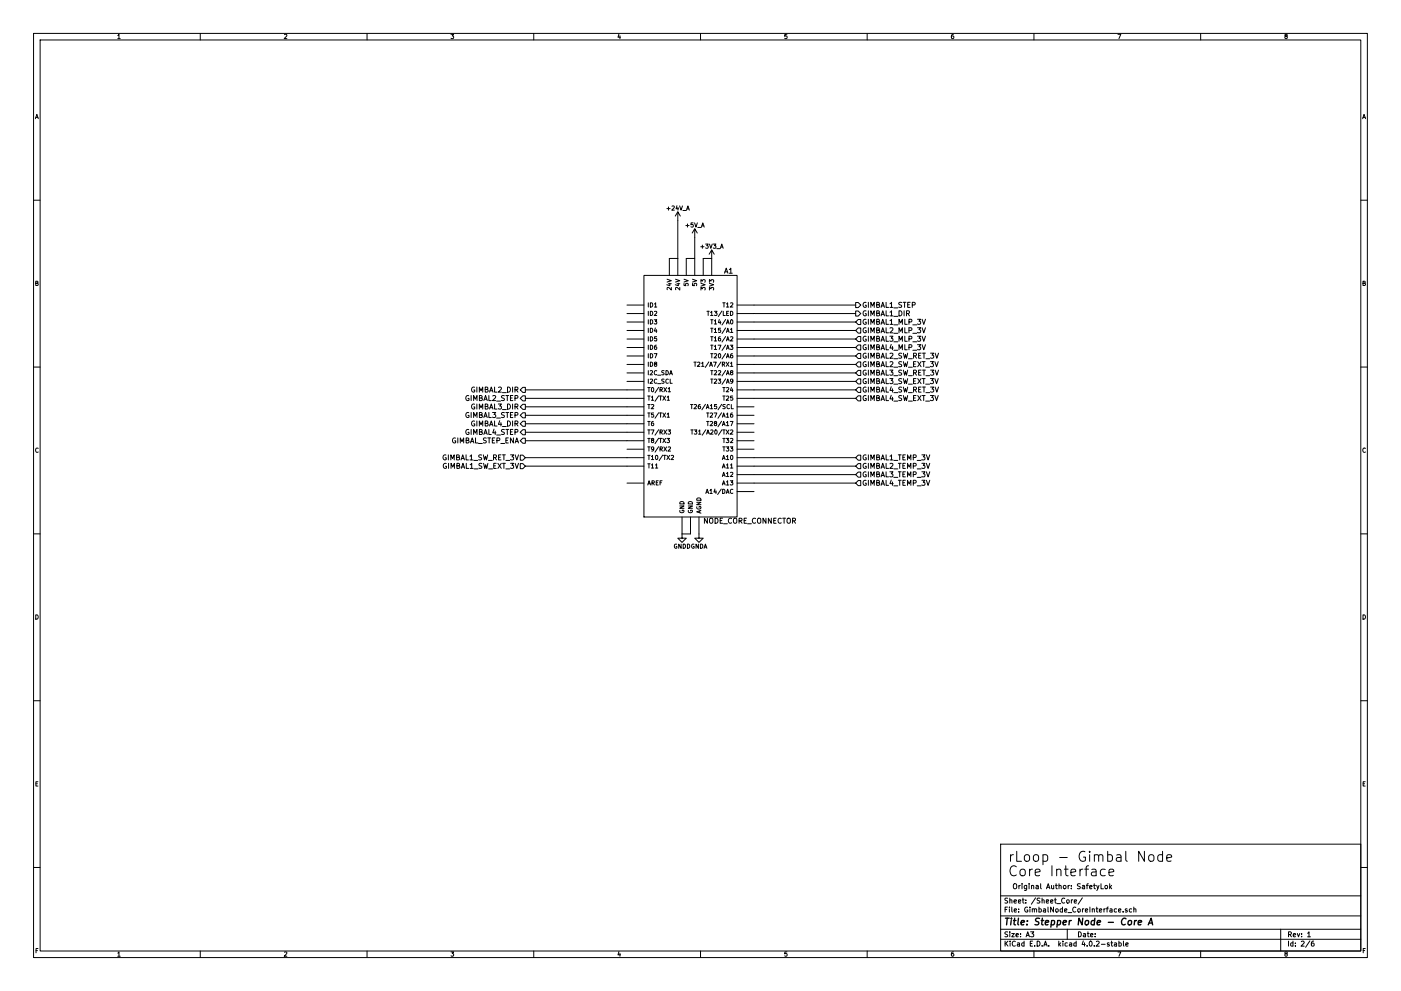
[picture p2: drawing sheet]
EESchema Schematic File Version 2
LIBS:power
LIBS:device
LIBS:transistors
LIBS:conn
LIBS:linear
LIBS:regul
LIBS:74xx
LIBS:cmos4000
LIBS:adc-dac
LIBS:memory
LIBS:xilinx
LIBS:microcontrollers
LIBS:dsp
LIBS:microchip
LIBS:analog_switches
LIBS:motorola
LIBS:texas
LIBS:intel
LIBS:audio
LIBS:interface
LIBS:digital-audio
LIBS:philips
LIBS:display
LIBS:cypress
LIBS:siliconi
LIBS:opto
LIBS:atmel
LIBS:contrib
LIBS:valves
LIBS:rloop
LIBS:GimbalNode-cache
EELAYER 25 0
EELAYER END
$Descr A3 16535 11693
encoding utf-8
Sheet 2 6
Title "Stepper Node - Core A"
Date ""
Rev "1"
Comp ""
Comment1 ""
Comment2 ""
Comment3 ""
Comment4 ""
$EndDescr
Text Notes 11900 10350 0    118  ~ 0
rLoop - Gimbal Node\nCore Interface
Text Notes 11950 10500 0    60   ~ 0
Original Author: SafetyLok
Text HLabel 6200 4600 0    60   Output ~ 0
GIMBAL2_DIR
Text HLabel 6200 4700 0    60   Output ~ 0
GIMBAL2_STEP
Text HLabel 6200 4800 0    60   Output ~ 0
GIMBAL3_DIR
Text HLabel 6200 4900 0    60   Output ~ 0
GIMBAL3_STEP
Text HLabel 6200 5000 0    60   Output ~ 0
GIMBAL4_DIR
Text HLabel 6200 5100 0    60   Output ~ 0
GIMBAL4_STEP
Text HLabel 6200 5200 0    60   Output ~ 0
GIMBAL_STEP_ENA
$Comp
L +3V3_A #PWR4
U 1 1
P 8400 3050
F 0 "#PWR4" H 8400 2900 50  0001 C CNN
F 1 "+3V3_A" H 8400 3190 50  0000 C CNN
F 2 "" H 8400 3050 60  0000 C CNN
F 3 "" H 8400 3050 60  0000 C CNN
	1    8400 3050
	1    0    0    -1  
$EndComp
$Comp
L +5V_A #PWR2
U 1 1
P 8200 2800
F 0 "#PWR2" H 8200 2650 50  0001 C CNN
F 1 "+5V_A" H 8200 2940 50  0000 C CNN
F 2 "" H 8200 2800 60  0000 C CNN
F 3 "" H 8200 2800 60  0000 C CNN
	1    8200 2800
	1    0    0    -1  
$EndComp
$Comp
L +24V_A #PWR1
U 1 1
P 8000 2600
F 0 "#PWR1" H 8000 2450 50  0001 C CNN
F 1 "+24V_A" H 8000 2740 50  0000 C CNN
F 2 "" H 8000 2600 60  0000 C CNN
F 3 "" H 8000 2600 60  0000 C CNN
	1    8000 2600
	1    0    0    -1  
$EndComp
Wire Wire Line
	8000 2600 8000 3050
Wire Wire Line
	8000 3050 7900 3050
Wire Wire Line
	8200 2800 8200 3050
Wire Wire Line
	8200 3050 8100 3050
Wire Wire Line
	8300 3050 8400 3050
$Comp
L GNDD #PWR3
U 1 1
P 8250 6300
F 0 "#PWR3" H 8250 6050 50  0001 C CNN
F 1 "GNDD" H 8250 6150 50  0000 C CNN
F 2 "" H 8250 6300 50  0000 C CNN
F 3 "" H 8250 6300 50  0000 C CNN
	1    8250 6300
	1    0    0    -1  
$EndComp
Wire Wire Line
	8050 6300 8250 6300
Wire Wire Line
	7400 4600 6200 4600
Wire Wire Line
	7400 4700 6200 4700
Wire Wire Line
	7400 4800 6200 4800
Wire Wire Line
	7400 5500 6200 5500
Wire Wire Line
	10100 3600 8900 3600
Wire Wire Line
	10100 3700 8900 3700
Wire Wire Line
	10100 3800 8900 3800
Wire Wire Line
	10100 3900 8900 3900
Wire Wire Line
	10100 4000 8900 4000
Wire Wire Line
	10100 4100 8900 4100
Wire Wire Line
	10100 4200 8900 4200
Wire Wire Line
	10100 4300 8900 4300
Wire Wire Line
	10100 4400 8900 4400
Wire Wire Line
	10100 4500 8900 4500
Wire Wire Line
	10100 4600 8900 4600
Wire Wire Line
	10100 4700 8900 4700
Wire Wire Line
	10100 5500 8900 5500
Wire Wire Line
	10100 5600 8900 5600
Wire Wire Line
	10100 5700 8900 5700
Wire Wire Line
	10100 5400 8900 5400
Wire Wire Line
	7400 4900 6200 4900
Wire Wire Line
	7400 5000 6200 5000
Wire Wire Line
	7400 5100 6200 5100
Wire Wire Line
	7400 5200 6200 5200
Wire Wire Line
	7400 5400 6200 5400
$Comp
L NODE_CORE_CONNECTOR A1
U 1 1
P 8150 4600
F 0 "A1" H 8600 6000 60  0000 C CNN
F 1 "NODE_CORE_CONNECTOR" H 8850 3050 60  0000 C CNN
F 2 "" H 8150 4600 60  0000 C CNN
F 3 "" H 8150 4600 60  0000 C CNN
	1    8150 4600
	1    0    0    -1  
$EndComp
Text HLabel 10100 3800 2    60   Input ~ 0
GIMBAL1_MLP_3V
Text HLabel 10100 3900 2    60   Input ~ 0
GIMBAL2_MLP_3V
Text HLabel 10100 4000 2    60   Input ~ 0
GIMBAL3_MLP_3V
Text HLabel 10100 4100 2    60   Input ~ 0
GIMBAL4_MLP_3V
Text HLabel 6200 5400 0    60   Input ~ 0
GIMBAL1_SW_RET_3V
Text HLabel 6200 5500 0    60   Input ~ 0
GIMBAL1_SW_EXT_3V
Text HLabel 10100 4200 2    60   Input ~ 0
GIMBAL2_SW_RET_3V
Text HLabel 10100 4300 2    60   Input ~ 0
GIMBAL2_SW_EXT_3V
Text HLabel 10100 4400 2    60   Input ~ 0
GIMBAL3_SW_RET_3V
Text HLabel 10100 4500 2    60   Input ~ 0
GIMBAL3_SW_EXT_3V
Text HLabel 10100 4600 2    60   Input ~ 0
GIMBAL4_SW_RET_3V
Text HLabel 10100 4700 2    60   Input ~ 0
GIMBAL4_SW_EXT_3V
Text HLabel 10100 5600 2    60   Input ~ 0
GIMBAL3_TEMP_3V
Text HLabel 10100 5500 2    60   Input ~ 0
GIMBAL2_TEMP_3V
Text HLabel 10100 5400 2    60   Input ~ 0
GIMBAL1_TEMP_3V
Text HLabel 10100 5700 2    60   Input ~ 0
GIMBAL4_TEMP_3V
Text HLabel 10100 3700 2    60   Output ~ 0
GIMBAL1_DIR
Text HLabel 10100 3600 2    60   Output ~ 0
GIMBAL1_STEP
$EndSCHEMATC
